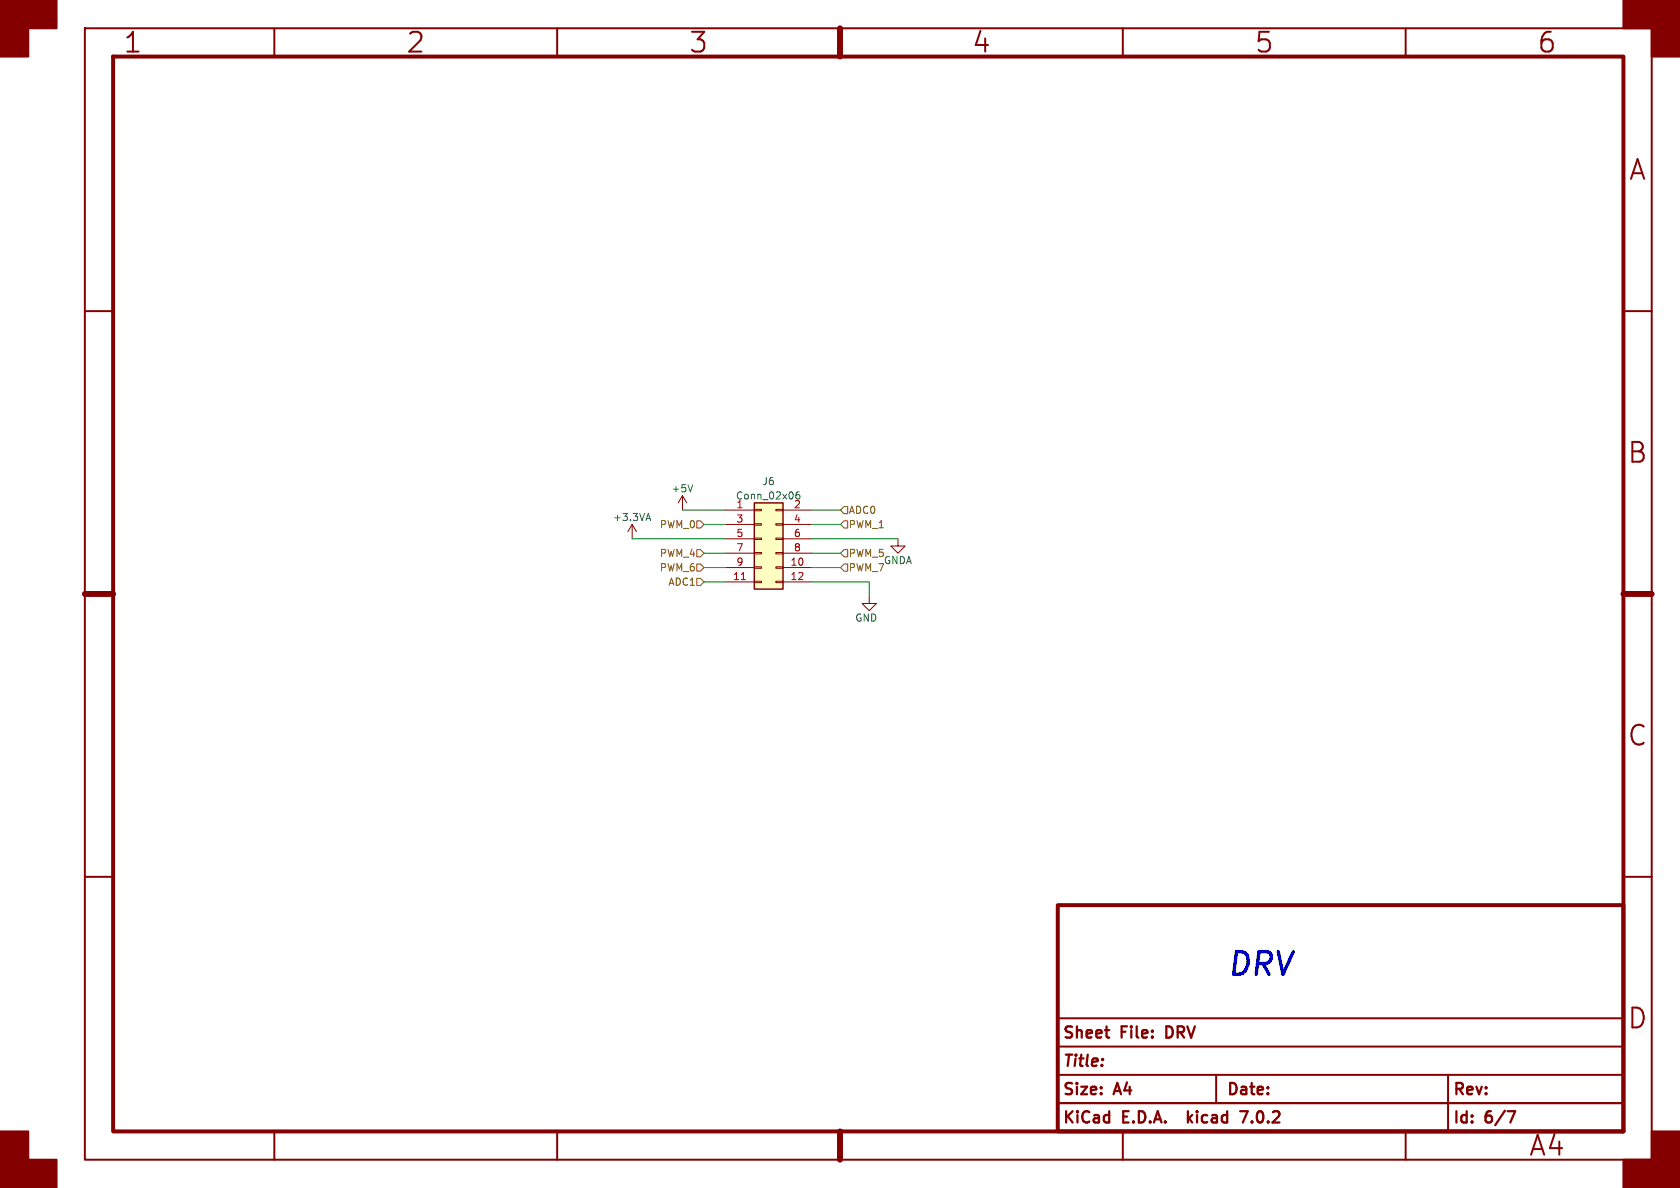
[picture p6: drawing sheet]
<svg xmlns="http://www.w3.org/2000/svg" width="297mm" height="210mm" viewBox="0 0 297 210" stroke-linecap="round" stroke-linejoin="round" font-family="sans-serif">
<g fill="none" stroke="#840000" stroke-width=".35">
<path d="M15 5h277v200h-277zM48.5 5v5M98.5 5v5M148.5 5v5M198.5 5v5M248.5 5v5M15 55h5M287 55h5M15 105h5M287 105h5M15 155h5M287 155h5"/>
<path d="M187 195h100M187 190h100M187 185h100M187 180h100M215 190v5M256 190v10M48.5 200v5M98.5 200v5M148.5 200v5M198.5 200v5M248.5 200v5"/>
</g>
<path d="M20 10h267v190h-267zM187 160h100v40h-100z" fill="none" stroke="#840000" stroke-width=".7"/>
<path d="M148.5 5v5M15 105h5M287 105h5M148.5 200v5" fill="none" stroke="#840000" stroke-width="1.1"/>
<g fill="#840000" stroke="#840000" stroke-width=".35">
<path d="M0 0h10v5h-5v5h-5z"/>
<path d="M0 200h5v5h5v5h-10z"/>
<path d="M287 0h10v10h-5v-5h-5z"/>
<path d="M292 200h5v10h-10v-5h5z"/>
</g>
<path d="M210 196.4v2M210.2 197.7l.6 .7M210.8 197.1l-.8 .8M219.2 196.4h1.4l-.9 2M266.5 196.4h1.4l-.9 2" fill="none" stroke="#840000" stroke-width=".4"/>
<g fill="none" stroke="#840000" stroke-width=".18">
<path d="M111.8 92.7l.7 1.3M111.8 92.7v2.6M111.8 92.7l-.8 1.3M120.6 87.6l-.7 1.3M120.6 87.6v2.6M120.6 87.6l.8 1.3M128.3 90.2h5M128.3 92.7h5M128.3 95.3h5M128.3 97.8h5M133.3 97.7h1.3v.2h-1.3zM133.3 95.1h1.3v.3h-1.3z"/>
<path d="M133.3 92.6h1.3v.2h-1.3zM133.3 90h1.3v.3h-1.3zM137.2 97.7h1.2v.2h-1.2zM137.2 95.1h1.2v.3h-1.2zM137.2 92.6h1.2v.2h-1.2zM137.2 90h1.2v.3h-1.2zM138.4 90.2h5.1M138.4 92.7h5.1M138.4 95.3h5.1M138.4 97.8h5.1M158.7 95.3v1.2h-1.2l1.2 1.3 1.3-1.3h-1.3M128.3 100.3h5"/>
<path d="M128.3 102.9h5M133.3 102.7h1.3v.3h-1.3zM133.3 100.2h1.3v.3h-1.3zM137.2 102.7h1.2v.3h-1.2zM137.2 100.2h1.2v.3h-1.2zM138.4 100.3h5.1M138.4 102.9h5.1M153.7 105.4v1.3h1.2l-1.2 1.3-1.3-1.3h1.3"/>
</g>
<path d="M114.3 91.7h.6M114.6 90.8l.4 1.2M122.5 85.7l-.5 1.2M140.7 87.7l.2-.3 .4 .1 .1 .2v.4M141.3 86.9l-.4 .1a.92 .92 0 0 0-.1 1.1" fill="none" stroke="#006464" stroke-width=".18"/>
<path d="M133.3 88.9h5.1v15.2h-5.1z" fill="#ffffc2" stroke="#ffffc2" stroke-width=".18"/>
<path d="M133.3 88.9h5.1v15.2h-5.1z" fill="none" stroke="#840000" stroke-width=".25"/>
<path d="M131.1 102.5h.7" fill="none" stroke="#a90000" stroke-width=".18"/>
<path d="M123.2 92.1h.6l.7 .6-.7 .6h-.6zM123.2 99.7h.6l.7 .6-.7 .7h-.6zM123.2 97.2h.6l.7 .6-.7 .6h-.6zM149.2 97.2h.7v1.2h-.7l-.6-.6zM149.2 92.1h.7v1.2h-.7l-.6-.6zM149.2 89.5h.7v1.3h-.7l-.6-.6zM149.2 99.7h.7v1.3h-.7l-.6-.7zM123.2 102.2h.6l.7 .7-.7 .6h-.6z" fill="none" stroke="#725600" stroke-width=".18"/>
<path d="M111.8 95.3h16.5M120.6 90.2h7.7M124.5 97.8h3.8M124.5 92.7h3.8M143.5 97.8h5.1M143.5 95.3h15.2M143.5 90.2h5.1M143.5 92.7h5.1M124.5 102.9h3.8M124.5 100.3h3.8M143.5 102.9h10.2v2.5M143.5 100.3h5.1" fill="none" stroke="#009600" stroke-width=".18"/>
<text font-size="5.6" fill="#0000c2" x="217.2" y="172.7">DRV</text>
<g font-size="4.9" fill="#840000">
<text x="21.7" y="9.7">1</text>
<text x="71.7" y="9.7">2</text>
<text x="121.7" y="9.7">3</text>
<text x="171.7" y="9.7">4</text>
<text x="221.7" y="9.7">5</text>
<text x="271.7" y="9.7">6</text>
<text x="287.9" y="32.2">A</text>
<text x="287.7" y="82.2">B</text>
<text x="287.7" y="132.2">C</text>
<text x="287.7" y="182.2">D</text>
<text x="270.2" y="204.7">A4</text>
</g>
<g font-size="2.8" fill="#840000">
<text x="188" y="184">Sheet</text>
<text x="198.4" y="184">File:</text>
<text x="206.9" y="184">DRV</text>
<text x="188" y="189">Title:</text>
<text x="188" y="194">Size:</text>
<text x="197.3" y="194">A4</text>
<text x="217" y="194">Date:</text>
<text x="257" y="194">Rev:</text>
<text x="188" y="199">KiCad</text>
<text x="198.7" y="199">E.D.A.</text>
<text x="211.3" y="199">kicad</text>
<text x="221.4" y="199">7.0.2</text>
<text x="257" y="199">Id:</text>
<text x="262.8" y="199">6/7</text>
</g>
<g font-size="1.8" fill="#006464">
<text x="118.7" y="87.2">+5V</text>
<text x="130.1" y="88.5">Conn_02x06</text>
<text x="130.1" y="89.9">1</text>
<text x="134.7" y="85.9">J6</text>
<text x="140.3" y="89.9">2</text>
<text x="108.3" y="92.3">+3.3VA</text>
<text x="151.1" y="110">GND</text>
</g>
<g font-size="1.8" fill="#725600">
<text x="116.5" y="93.5">PWM_0</text>
<text x="150.1" y="93.5">PWM_1</text>
<text x="150.1" y="91">ADC0</text>
<text x="116.5" y="101.2">PWM_6</text>
<text x="116.5" y="98.6">PWM_4</text>
<text x="150.1" y="98.6">PWM_5</text>
<text x="150.1" y="101.2">PWM_7</text>
<text x="156.2" y="99.9">GNDA</text>
<text x="118" y="103.7">ADC1</text>
</g>
<g font-size="1.8" fill="#a90000">
<text x="130.1" y="92.5">3</text>
<text x="130.1" y="95">5</text>
<text x="140.3" y="92.5">4</text>
<text x="140.3" y="95">6</text>
<text x="130.1" y="97.5">7</text>
<text x="130.1" y="100.1">9</text>
<text x="139.7" y="100.1">10</text>
<text x="140.3" y="97.5">8</text>
<text x="129.5" y="102.6">11</text>
<text x="139.7" y="102.6">12</text>
</g>
</svg>
